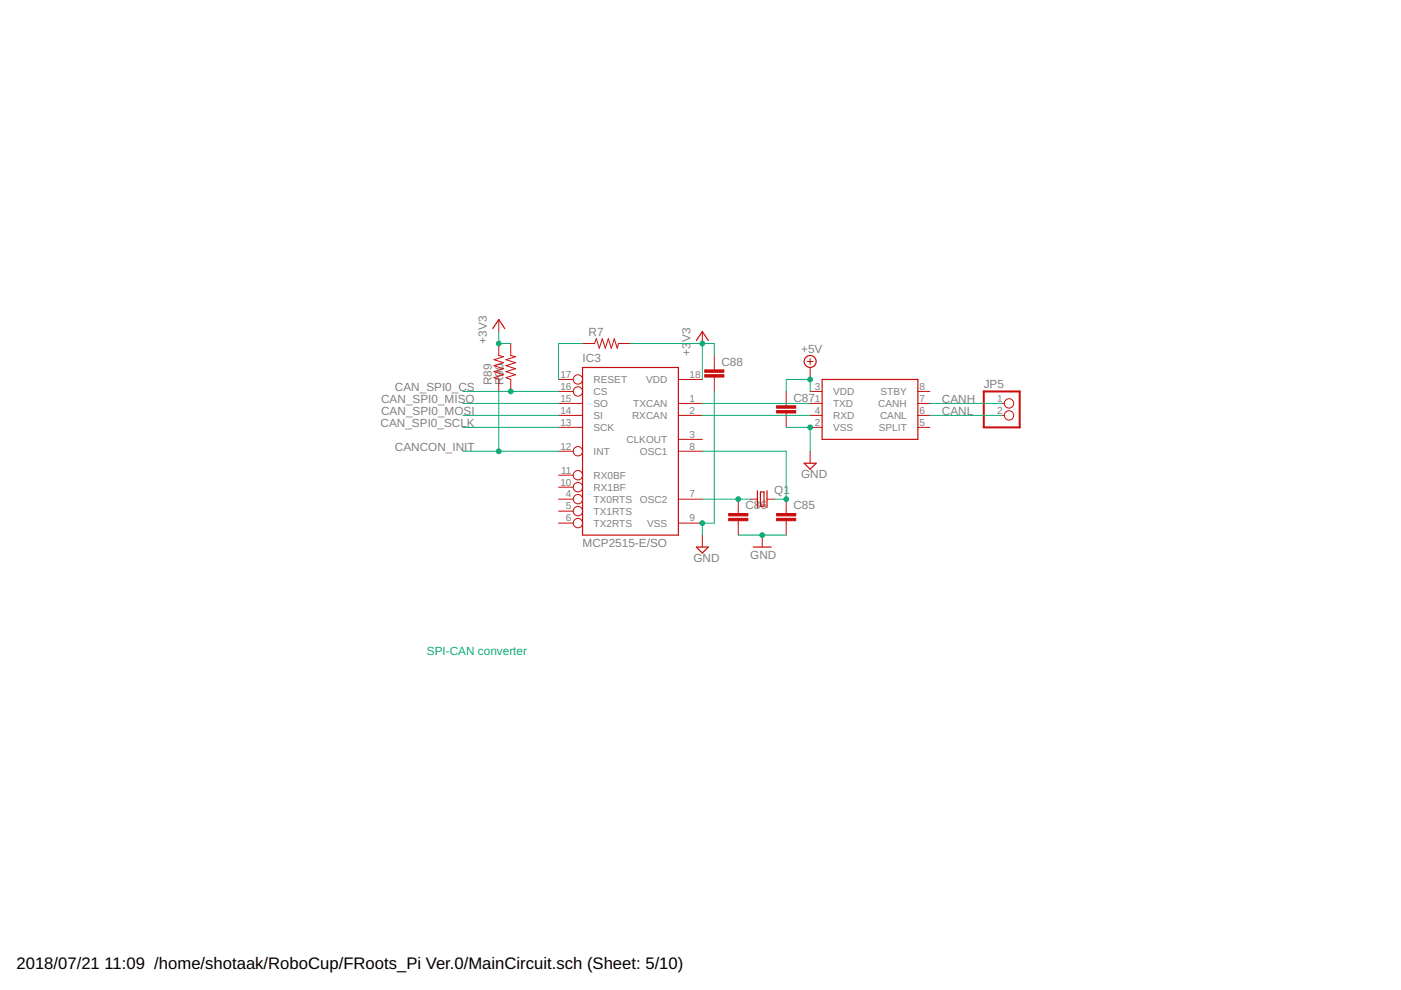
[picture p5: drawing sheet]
<svg xmlns="http://www.w3.org/2000/svg" width="297mm" height="210mm" viewBox="0 0 297 210" stroke-linecap="round" stroke-linejoin="round" font-family="sans-serif">
<g fill="none" stroke="#c90d0c" stroke-width=".25">
<path d="M104.5 69.7l1.2-1.9 1.3 1.9M123.5 77.9h20.3v35.6h-20.3zM147.6 72.2l1.3-1.9 1.3 1.9M170.5 98.2h2.5l-1.2 1.3zM174.3 80.5h20.3v12.7h-20.3zM147.6 116h2.6l-1.3 1.3zM159.7 116h3.8M160.6 104.1v3.5M161.2 104.3h.8v3.1h-.8zM162.6 104.1v3.5"/>
<circle cx="171.8" cy="76.6" r="1.27"/>
</g>
<g fill="none" stroke="#c90d0c" stroke-width=".21">
<path d="M105.7 72.8v2.6l1.1 .2-2.1 .7 2.1 .6-2.1 .6 2.1 .7-2.1 .6 2.1 .6-2.1 .7 1 .4v2.5M105.7 67.8v2.5M108.3 72.8v2.6l1 .2-2 .7 2 .6-2 .6 2 .7-2 .6 2 .6-2 .7 1 .4v2.5M123.5 72.8h2.5l.4-1 .7 2.1 .6-2.1 .6 2.1 .7-2.1 .6 2.1 .6-2.1 .7 2.1 .2-1.1h2.6M148.9 70.3v2.5M151.4 75.4v3M151.4 79.9v3.1M171.1 76.6h1.3M171.8 76v1.3M171.8 77.9v2.6M118.4 80.5h3.1M118.4 83h3.1"/>
<path d="M118.4 85.5h5.1M118.4 88.1h5.1M118.4 90.6h5.1M118.4 95.7h3.1M143.8 80.5h5.1M143.8 85.5h5.1M143.8 88.1h5.1M143.8 95.7h5.1M143.8 93.2h5.1M166.7 83v3M166.7 87.6v3M171.8 83h2.5"/>
<path d="M171.8 85.5h2.5M171.8 88.1h2.5M171.8 90.6h2.5M171.8 95.7v2.5M194.6 83h2.5M194.6 85.5h2.5M194.6 88.1h2.5M194.6 90.6h2.5M212.4 85.5h.5M212.4 88.1h.5M118.4 100.8h3.1M118.4 103.3h3.1"/>
<path d="M118.4 105.8h3.1M118.4 108.4h3.1M118.4 110.9h3.1M143.8 105.8h5.1M143.8 110.9h5.1M148.9 113.5v2.5M156.5 105.8v3.1M156.5 110.4v3.1M159.1 105.8h1.5M161.6 113.5v2.5M162.6 105.8h1.5M166.7 105.8v3.1"/>
<path d="M166.7 110.4v3.1"/>
<circle cx="122.5" cy="95.7" r=".99"/>
<circle cx="122.5" cy="80.5" r=".99"/>
<circle cx="122.5" cy="83" r=".99"/>
<circle cx="213.9" cy="88.1" r=".99"/>
<circle cx="213.9" cy="85.5" r=".99"/>
<circle cx="122.5" cy="108.4" r=".99"/>
<circle cx="122.5" cy="105.8" r=".99"/>
<circle cx="122.5" cy="100.8" r=".99"/>
<circle cx="122.5" cy="103.3" r=".99"/>
<circle cx="122.5" cy="110.9" r=".99"/>
</g>
<g fill="#c90d0c" stroke="#c90d0c" stroke-width=".21">
<path d="M164.7 108.9h4v.5h-4z"/>
<path d="M164.7 109.9h4v.5h-4z"/>
<path d="M154.5 108.9h4.1v.5h-4.1z"/>
<path d="M154.5 109.9h4.1v.5h-4.1z"/>
<path d="M164.7 86h4v.6h-4z"/>
<path d="M164.7 87.1h4v.5h-4z"/>
<path d="M149.4 78.4h4.1v.5h-4.1z"/>
<path d="M149.4 79.4h4.1v.5h-4.1z"/>
</g>
<path d="M208.6 83h7.6v7.6h-7.6z" fill="none" stroke="#c90d0c" stroke-width=".42"/>
<g fill="none" stroke="#0dab76" stroke-width=".21">
<path d="M105.7 70.3v2.5h2.6M123.5 72.8h-5.1v7.7M133.7 72.8h17.7v2.6M148.9 72.8v7.7M98.1 95.7h20.3M98.1 90.6h20.3M98.1 85.5h20.3M98.1 88.1h20.3M98.1 83h20.3M105.7 83v12.7M148.9 95.7h17.8v10.1h-2.6M148.9 85.5h22.9"/>
<path d="M148.9 88.1h22.9M151.4 83v27.9h-2.5v2.6M166.7 83v-2.5h5.1v2.5M166.7 90.6h5.1v5.1M197.1 85.5h15.3M197.1 88.1h15.3M148.9 105.8h10.2M156.5 113.5h10.2"/>
</g>
<g fill="#0dab76" stroke="#0dab76" stroke-width=".21">
<circle cx="166.7" cy="105.8" r=".51"/>
<circle cx="156.5" cy="105.8" r=".51"/>
<circle cx="148.9" cy="110.9" r=".51"/>
<circle cx="171.8" cy="90.6" r=".51"/>
<circle cx="148.9" cy="72.8" r=".51"/>
<circle cx="105.7" cy="72.8" r=".51"/>
<circle cx="171.8" cy="80.5" r=".51"/>
<circle cx="108.3" cy="83" r=".51"/>
<circle cx="105.7" cy="95.7" r=".51"/>
<circle cx="161.6" cy="113.5" r=".51"/>
</g>
<g font-size="3.5">
<text x="3.5" y="205.4">2018/07/21</text>
<text x="22.2" y="205.4">11:09 /home/shotaak/RoboCup/FRoots_Pi Ver.0/MainCircuit.sch (Sheet: 5/10)</text>
</g>
<g font-size="2.5" fill="#808080">
<text x="124.8" y="71.3">R7</text>
<text x="103.2" y="72.8" transform="rotate(-90 103.2 72.8)">+3V3</text>
<text x="123.5" y="76.6">IC3</text>
<text x="146.4" y="75.4" transform="rotate(-90 146.4 75.4)">+3</text>
<text x="146.4" y="72.5" transform="rotate(-90 146.4 72.5)">V3</text>
<text x="153" y="77.5">C88</text>
<text x="169.9" y="74.7">+5V</text>
<text x="83.7" y="83">CAN_SPI0_CS</text>
<text x="104.2" y="81.7" transform="rotate(-90 104.2 81.7)">R89</text>
<text x="106.8" y="81.7" transform="rotate(-90 106.8 81.7)">R90</text>
<text x="208.6" y="82.4">JP5</text>
<text x="80.8" y="85.5">CAN_SPI0_MISO</text>
<text x="80.8" y="88.1">CAN_SPI0_MOSI</text>
<text x="168.2" y="85.1">C87</text>
<text x="199.7" y="85.5">CANH</text>
<text x="199.7" y="88.1">CANL</text>
<text x="80.7" y="90.6">CAN_SPI0_SCLK</text>
<text x="83.7" y="95.7">CANCON_INIT</text>
<text x="169.9" y="101.4">GND</text>
<text x="158" y="108">C86</text>
<text x="164.1" y="104.8">Q1</text>
<text x="168.2" y="108">C85</text>
<text x="123.5" y="116">MCP2515-E/SO</text>
<text x="147" y="119.2">GND</text>
<text x="159.1" y="118.5">GND</text>
</g>
<text font-size="2.5" fill="#0dab76" x="90.5" y="138.8">SPI-CAN converter</text>
<g font-size="2.1" fill="#808080">
<text x="118.8" y="80.1">17</text>
<text x="118.8" y="82.6">16</text>
<text x="125.9" y="81.2">RESET</text>
<text x="125.9" y="83.8">CS</text>
<text x="137" y="81.2">VDD</text>
<text x="146.2" y="80.1">18</text>
<text x="172.8" y="82.6">3</text>
<text x="176.6" y="83.8">VDD</text>
<text x="186.7" y="83.8">STBY</text>
<text x="195" y="82.6">8</text>
<text x="118.8" y="85.2">15</text>
<text x="118.8" y="87.7">14</text>
<text x="125.9" y="86.3">SO</text>
<text x="125.9" y="88.8">SI</text>
<text x="134" y="88.8">RXCAN</text>
<text x="134.3" y="86.3">TXCAN</text>
<text x="146.2" y="85.2">1</text>
<text x="146.2" y="87.7">2</text>
<text x="172.8" y="85.2">1</text>
<text x="172.8" y="87.7">4</text>
<text x="176.6" y="86.3">TXD</text>
<text x="176.6" y="88.8">RXD</text>
<text x="186.2" y="86.3">CANH</text>
<text x="186.6" y="88.8">CANL</text>
<text x="195" y="87.7">6</text>
<text x="195" y="85.2">7</text>
<text x="211.4" y="85.2">1</text>
<text x="211.4" y="87.7">2</text>
<text x="118.8" y="90.3">13</text>
<text x="118.8" y="95.3">12</text>
<text x="125.9" y="91.4">SCK</text>
<text x="132.8" y="93.9">CLKOUT</text>
<text x="146.2" y="92.8">3</text>
<text x="146.2" y="95.3">8</text>
<text x="172.8" y="90.3">2</text>
<text x="176.6" y="91.4">VSS</text>
<text x="186.3" y="91.4">SPLIT</text>
<text x="195" y="90.3">5</text>
<text x="119" y="100.4">11</text>
<text x="125.9" y="96.4">INT</text>
<text x="125.9" y="101.5">RX0BF</text>
<text x="135.7" y="96.4">OSC1</text>
<text x="118.8" y="102.9">10</text>
<text x="120" y="105.5">4</text>
<text x="125.9" y="104.1">RX1BF</text>
<text x="125.9" y="106.6">TX0RTS</text>
<text x="135.7" y="106.6">OSC2</text>
<text x="146.2" y="105.5">7</text>
<text x="120" y="108">5</text>
<text x="120" y="110.6">6</text>
<text x="125.9" y="109.1">TX1RTS</text>
<text x="125.9" y="111.7">TX2RTS</text>
<text x="137.2" y="111.7">VSS</text>
<text x="146.2" y="110.6">9</text>
</g>
</svg>
